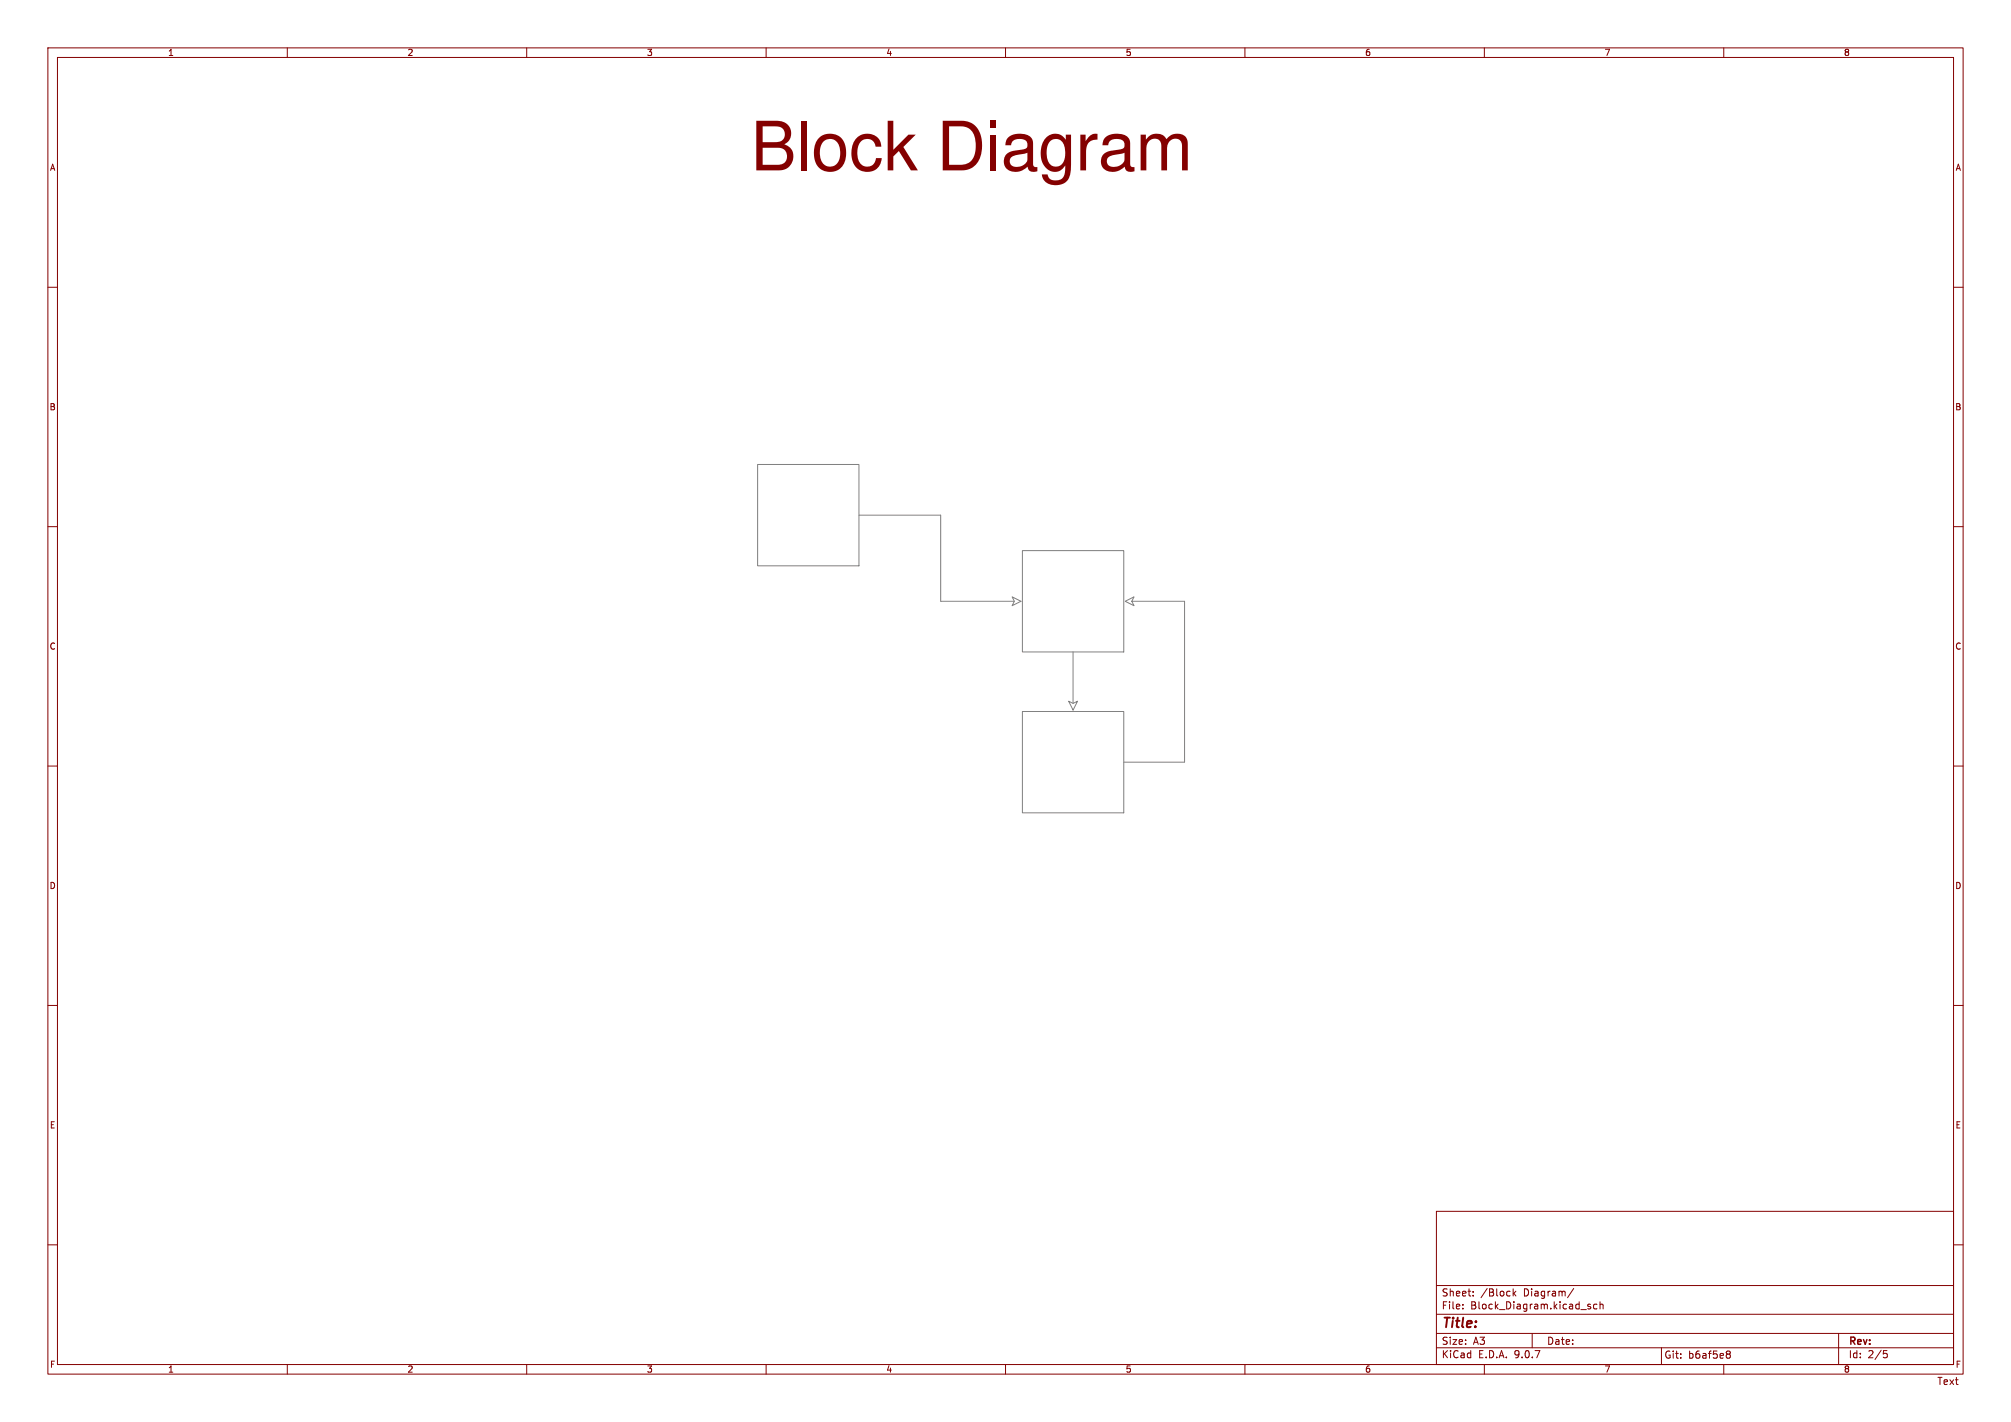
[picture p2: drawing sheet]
<svg xmlns="http://www.w3.org/2000/svg" width="420mm" height="297mm" viewBox="0 0 420 297" stroke-linecap="round" stroke-linejoin="round" font-family="sans-serif">
<g fill="none" stroke="#840000" stroke-width=".21">
<path d="M10 10h400v277h-400zM12 12h396v273h-396zM60 10v2M110 10v2M160 10v2M210 10v2M260 10v2M310 10v2M360 10v2M10 60h2M408 60h2M10 110h2"/>
<path d="M408 110h2M10 160h2M408 160h2M10 210h2M408 210h2M300 253h108v32h-108zM10 260h2M300 278.5h108M300 274.5h108M300 268.5h108M305.5 273.2v.2M305.5 272.5v.1"/>
<path d="M307.7 270.5v.2M307.7 269.8v.1M316 269.2v1.5M316.2 270.1l.4 .6M316.6 269.7l-.6 .6M320 278.5v3M328.7 269.1l-1.3 1.9M331.7 272.8l.5 .2v.2l-.2 .2-.4-.1M331.7 272.5h.5M333.5 272.5l-.4-.1-.3 .3 .1 .6h.6M334.2 272.5l.2-.1 .3 .1 .1 .9M334.2 271.9v1.5"/>
<path d="M384 278.5v6.5M408 260h2M60 285v2M110 285v2M160 285v2M210 285v2M260 285v2M300 281.5h108M310 285v2M347 281.5v3.5M360 285v2M360.7 282.8h.1"/>
<path d="M360.7 282.3l.4-.1 .2 .1 .1 .2-.3 .3M360.8 282.8h.3M360.8 282.8l-.1 .1M361.1 282.8l.3 .3-.1 .4-.2 .2-.4-.1M393.4 282.1h.7M393.5 282.7h.4l.3 .2-.2 .6-.5 .1"/>
</g>
<path d="M158.2 97h21.2v21.2h-21.2zM179.4 107.6h17.1v18h15.3M213.5 115h21.2v21.2h-21.2zM211.4 124.7l1.8 .9-1.8 .9 .4-.9zM224.1 136.2v10.7M235 125.6l1.8-.9-.4 .9 .4 .9zM236.4 125.6h11v33.6h-12.7M213.5 148.6h21.2v21.2h-21.2zM223.2 146.5l.9 .4 .9-.4-.9 1.8z" fill="none" stroke="#808080" stroke-width=".21"/>
<text font-size="14.2" fill="#840000" x="156.8" y="38.5">Block Diagram</text>
<text font-size="2.8" fill="#840000" x="301" y="277.9">Title:</text>
<g font-size="2.1" fill="#840000">
<text x="301" y="273.7">File:</text>
<text x="301" y="271">Sheet:</text>
<text x="307.1" y="273.7">Block_Diagram.kicad_sch</text>
<text x="309.2" y="271">/Block</text>
<text x="318.2" y="271">Diagram/</text>
<text x="301" y="281.1">Size:</text>
<text x="307.6" y="281.1">A3</text>
<text x="323" y="281.1">Date:</text>
<text x="386" y="281.3">Rev:</text>
<text x="301" y="283.9">KiCad</text>
<text x="308.7" y="283.9">E.D.A.</text>
<text x="316.3" y="283.9">9.0.7</text>
<text x="347.5" y="284">Git:</text>
<text x="352.6" y="284">b6af5e8</text>
<text x="386" y="283.9">Id:</text>
<text x="390.1" y="283.9">2/5</text>
<text x="404.5" y="289.5">Text</text>
</g>
<g font-size="1.8" fill="#840000">
<text x="35" y="11.9">1</text>
<text x="85" y="11.9">2</text>
<text x="135" y="11.9">3</text>
<text x="185" y="11.9">4</text>
<text x="235" y="11.9">5</text>
<text x="285" y="11.9">6</text>
<text x="335" y="11.9">7</text>
<text x="385" y="11.9">8</text>
<text x="10.3" y="35.9">A</text>
<text x="408.3" y="35.9">A</text>
<text x="10.3" y="85.9">B</text>
<text x="408.2" y="85.9">B</text>
<text x="10.3" y="135.9">C</text>
<text x="408.2" y="135.9">C</text>
<text x="10.3" y="185.9">D</text>
<text x="408.2" y="185.9">D</text>
<text x="10.3" y="235.9">E</text>
<text x="408.3" y="235.9">E</text>
<text x="10.3" y="285.9">F</text>
<text x="35" y="286.9">1</text>
<text x="85" y="286.9">2</text>
<text x="135" y="286.9">3</text>
<text x="185" y="286.9">4</text>
<text x="235" y="286.9">5</text>
<text x="285" y="286.9">6</text>
<text x="335" y="286.9">7</text>
<text x="385" y="286.9">8</text>
<text x="408.3" y="285.9">F</text>
</g>
</svg>
